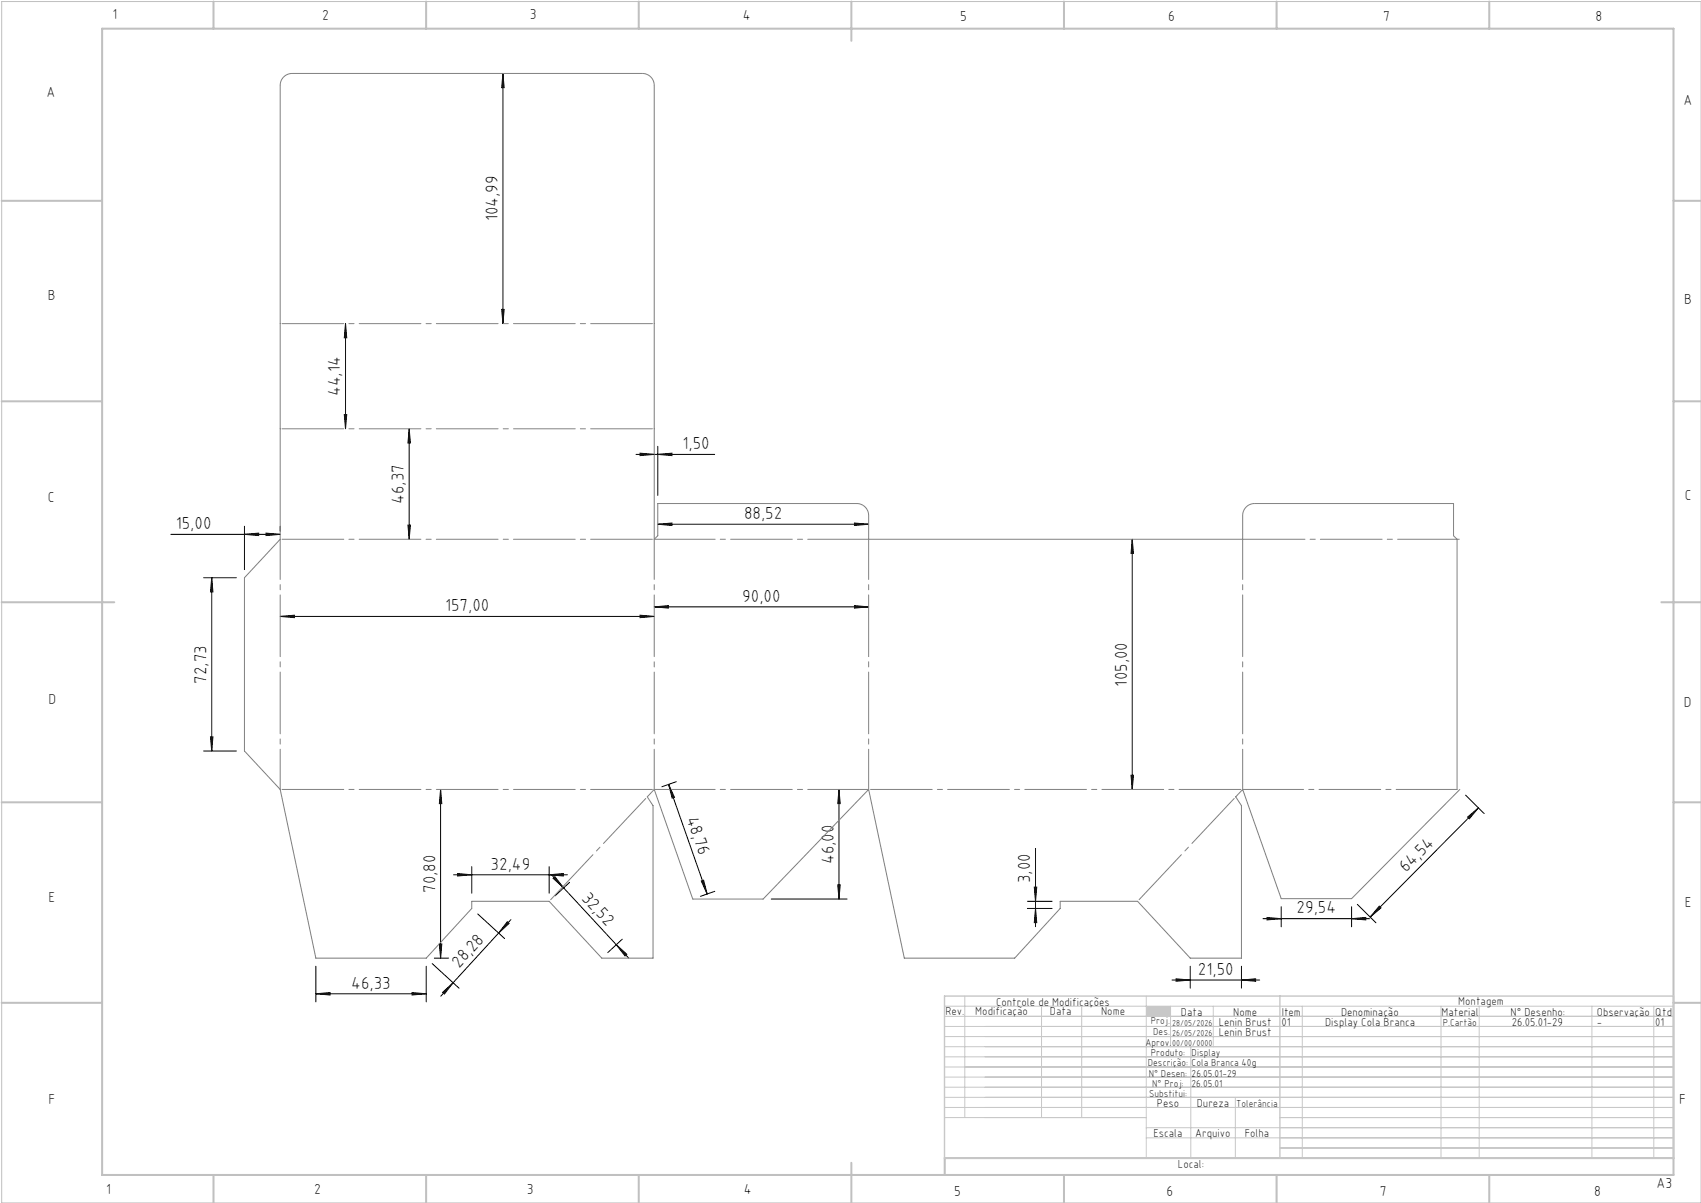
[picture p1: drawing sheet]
<svg xmlns="http://www.w3.org/2000/svg" width="420mm" height="297mm" viewBox="0 0 420 297" stroke-linecap="round" stroke-linejoin="round" font-family="sans-serif">
<path d="M.4 .4h419.6v296.6h-419.6z" fill="none" stroke="#c0c0c0" stroke-width=".25"/>
<g fill="none" stroke="#c0c0c0" stroke-width=".5">
<path d="M25.2 7.1h388v283h-388zM52.7 .4v6.7M105.2 .4v6.7M157.7 .4v6.7M210.2 .4v9.7M262.7 .4v6.7M315.2 .4v6.7M367.7 .4v6.7M.4 49.6h24.8M413.2 49.6h6.8M.4 99.1h24.8M413.2 99.1h6.8"/>
<path d="M.4 148.7h27.8M410.2 148.7h9.8M.4 198.1h24.8M413.2 198.1h6.8M.4 247.6h24.8M413.2 247.6h6.8M52.7 290.1v6.9M105.2 290.1v6.9M157.7 290.1v6.9M210.2 287.1v9.9M262.7 290.1v6.9M315.2 290.1v6.9"/>
<path d="M367.7 290.1v6.9M413.2 285.9h-179.9v4.2"/>
</g>
<g fill="none" stroke="#c3c8d2" stroke-width=".25">
<path d="M233.2 250.9h180M233.2 248.4h180M233.2 253.4h180M233.2 255.9h180M233.2 258.4h180M238.2 245.9v30M257.2 248.4v27.5M267.1 248.4v27.5M283 245.9v40M289 248.4v10M294 258.4v27.5M299.6 248.4v10"/>
<path d="M321.5 248.4v37.5M355.8 248.4v37.5M365.2 248.4v37.5M393.1 248.4v37.5M408.3 248.4v37.5M233.2 260.9h180M233.2 263.4h180M233.2 265.9h180M233.2 268.4h180M233.2 270.9h180M233.2 273.4h180M233.2 275.9h49.8"/>
<path d="M283 278.4h130.2M305 270.9v15M316 275.9h97.2M283 280.9h130.2M316 283.4h97.2"/>
</g>
<path d="M233.2 245.9h180v40h-180zM316 245.9v40" fill="none" stroke="#c3c8d2" stroke-width=".35"/>
<path d="M283 248.4h6v2.5h-6z" fill-rule="evenodd" fill="#c3c8d2"/>
<g fill="none" stroke="#000" stroke-width=".25">
<path d="M124.2 18.1l.3 3.5h-.6zM124.2 18.1v61.8M85.3 79.9l.3 3.5h-.6zM85.3 79.9v26M123.9 76.4h.6l-.3 3.5zM85 102.4h.6l-.3 3.5zM101 105.9l.3 3.5h-.6zM101 105.9v27.2M157 112.2h19.5M158 111.9l3.5 .3-3.5 .3zM162.4 112.2l3.5-.3v.6zM162.4 110.2v12.1"/>
<path d="M42.2 131.9h27M60.4 131.9l3.5-.3v.6zM60.4 129.9v10.7M65.7 131.6l3.5 .3-3.5 .3zM69.2 129.9v1.2M100.7 129.6h.6l-.3 3.5zM162.4 129.4l3.5-.3v.6zM162.4 129.4h52.1M211 129.1l3.5 .3-3.5 .3zM279.6 133.1l.3 3.5h-.6zM279.6 133.1v61.8M50.3 142.6h8.1"/>
<path d="M52.3 142.6l.3 3.5h-.6zM52.3 142.6v42.8M69.2 152.2l3.5-.3v.6zM69.2 152.2h92.3M158 151.9l3.5 .3-3.5 .3zM161.5 149.8l3.5-.3v.6zM161.5 149.8h53M211 149.5l3.5 .3-3.5 .3zM50.3 185.4h8.1M52 181.9h.6l-.3 3.5zM108.8 194.9l.3 3.5h-.6zM108.8 194.9v41.6"/>
<path d="M165.1 193.7l9.5 27M165.1 193.7l1.4 3.2-.5 .2zM167 193l-3.6 1.2M207.2 194.9l.3 3.5h-.6zM207.2 194.9v27.1M279.3 191.4h.6l-.3 3.5zM361.9 196.3l4.6 4.6M365 199.5l-26.7 26.9M112 216h28.1M113 215.7l3.5 .3-3.5 .3zM116.5 214v6.5M135.6 216l3.5-.3v.6z"/>
<path d="M135.6 214v6.5M136.1 215.9l16.1 17.3M136.6 216.8l.4-.4 2.2 2.8zM140.6 217.8l-3.5 3.4M173.2 217.5l.5-.2 .9 3.4zM206.9 218.5h.6l-.3 3.5zM255.4 219h.6l-.3 3.5zM255.7 209.5v19.3M362.4 201.7l2.6-2.2-2.2 2.6zM78 238.5v8.8M105.2 238.5v8.8M106.7 237.9l6.7 6.1"/>
<path d="M107.2 236.5h3.6M108.5 233h.6l-.3 3.5zM118 225.6l6.6 6.1M125.3 227.6l.4 .4-2.6 2.4zM126.2 227l-17.4 18.9M152.2 233.2l2.6 2.4-.5 .4zM152.2 233.2l3 3.3M153.6 231.9l-3.5 3.3M176.5 220l-3.6 1.3M190.4 222h18.8M253.7 224.3h6.1M253.7 222.5h6.1"/>
<path d="M255.7 224.3l.3 3.5h-.6zM293.9 238.5v5.5M306.5 238.5v5.5M311.8 226.8h26.4M312.8 226.5l3.5 .3-3.5 .3zM316.3 223.9v4.9M333.7 226.8l3.5-.3v.6zM333.7 223.9v4.9M335.1 223.3l4.6 4.5M340.6 223.7l.4 .4-2.7 2.3zM78 245.3l3.5-.3v.6zM78 245.3h27.2"/>
<path d="M101.7 245l3.5 .3-3.5 .3zM109.3 245l2.6-2.4-2.2 2.8zM289.4 242h21.6M290.4 241.7l3.5 .3-3.5 .3zM306.5 242l3.5-.3v.6z"/>
</g>
<path d="M359.8 194.9v-61.8l-.9-.8v-8h-49.1a2.94 2.94 0 0 0-3 3v5.8h-92.3v-5.8a2.94 2.94 0 0 0-3-3h-49.1v8l-.9 .8v-112a2.93 2.93 0 0 0-2.9-3h-86.5a2.93 2.93 0 0 0-2.9 3v112l-8.8 9.5v42.8l8.8 9.5 8.8 41.6h27.2l11.3-12.2v-1.8h19.1l13 14h12.6v-37.6l-1.4-2.2 1.7-1.8 9.6 27.1h17.3l26.1-27.1 8.8 41.6h27.2l11.3-12.2v-1.8h19.1l13 14h12.6v-37.6l-1.4-2.2 1.7-1.8 9.5 27h17.4l26.8-27" fill="none" stroke="#808080" stroke-width=".25"/>
<path d="M161.5 133.1v61.8M214.5 133.1v61.8M306.8 133.1v61.8M69.2 194.9v-61.8" fill="none" stroke="#808080" stroke-width=".25" stroke-dasharray="15.2 1.3 1.3 1.3" stroke-dashoffset="5.3"/>
<path d="M69.2 79.9h92.3M161.5 105.9h-92.3M69.2 133.1h92.3M159.8 196.7l-24.2 25.8M161.5 194.9h-92.3M305.1 196.7l-24.2 25.8M306.8 194.9h-92.3" fill="none" stroke="#808080" stroke-width=".25" stroke-dasharray="15.2 1.3 1.3 1.3" stroke-dashoffset="-.5"/>
<path d="M161.5 133.1h53M214.5 194.9h-53M359.8 194.9h-53" fill="none" stroke="#808080" stroke-width=".25" stroke-dasharray="15.2 1.3 1.3 1.3" stroke-dashoffset=".2"/>
<path d="M306.8 133.1h53.7" fill="none" stroke="#808080" stroke-width=".25" stroke-dasharray="15.2 1.3 1.3 1.3" stroke-dashoffset="-.1"/>
<g fill="#000">
<path d="M124.2 18.1l.3 3.5h-.6zM123.9 76.4h.6l-.3 3.5zM85.3 79.9l.3 3.5h-.6zM85 102.4h.6l-.3 3.5zM101 105.9l.3 3.5h-.6zM100.7 129.6h.6l-.3 3.5zM52.3 142.6l.3 3.5h-.6zM52 181.9h.6l-.3 3.5zM279.6 133.1l.3 3.5h-.6zM279.3 191.4h.6l-.3 3.5z"/>
<path d="M60.4 131.9l3.5-.3v.6zM65.7 131.6l3.5 .3-3.5 .3zM113 215.7l3.5 .3-3.5 .3zM135.6 216l3.5-.3v.6z"/>
<path d="M162.4 129.4l3.5-.3v.6zM211 129.1l3.5 .3-3.5 .3z"/>
<path d="M158 151.9l3.5 .3-3.5 .3zM69.2 152.2l3.5-.3v.6zM162.4 112.2l3.5-.3v.6zM158 111.9l3.5 .3-3.5 .3z"/>
<path d="M211 149.5l3.5 .3-3.5 .3zM161.5 149.8l3.5-.3v.6zM101.7 245l3.5 .3-3.5 .3zM78 245.3l3.5-.3v.6z"/>
<path d="M136.6 216.8l.4-.4 2.2 2.8zM152.2 233.2l2.6 2.4-.5 .4z"/>
<path d="M108.5 233h.6l-.3 3.5zM108.8 194.9l.3 3.5h-.6zM255.7 224.3l.3 3.5h-.6zM255.4 219h.6l-.3 3.5z"/>
<path d="M125.3 227.6l.4 .4-2.6 2.4zM109.3 245l2.6-2.4-2.2 2.8z"/>
<path d="M173.2 217.5l.5-.2 .9 3.4zM165.1 193.7l1.4 3.2-.5 .2z"/>
<path d="M206.9 218.5h.6l-.3 3.5zM207.2 194.9l.3 3.5h-.6z"/>
<path d="M312.8 226.5l3.5 .3-3.5 .3zM333.7 226.8l3.5-.3v.6z"/>
<path d="M340.6 223.7l.4 .4-2.7 2.3zM362.4 201.7l2.6-2.2-2.2 2.6z"/>
<path d="M306.5 242l3.5-.3v.6zM290.4 241.7l3.5 .3-3.5 .3z"/>
</g>
<g font-size="4.3">
<text x="122.9" y="54.7" transform="rotate(-90 122.9 54.7)">104,99</text>
<text x="84" y="97.8" transform="rotate(-90 84 97.8)">44,14</text>
<text x="168.5" y="110.9">1,50</text>
<text x="99.7" y="124.4" transform="rotate(-90 99.7 124.4)">46,37</text>
<text x="43.4" y="130.6">15,00</text>
<text x="183.7" y="128.1">88,52</text>
<text x="183.3" y="148.5">90,00</text>
<text x="109.9" y="150.9">157,00</text>
<text x="51" y="168.8" transform="rotate(-90 51 168.8)">72,73</text>
<text x="278.3" y="169.5" transform="rotate(-90 278.3 169.5)">105,00</text>
<text x="169.4" y="202.2" transform="rotate(71 169.4 202.2)">48,76</text>
<text x="121.2" y="214.7">32,49</text>
<text x="205.9" y="213.3" transform="rotate(-90 205.9 213.3)">46,00</text>
<text x="347.2" y="215.6" transform="rotate(-45 347.2 215.6)">64,54</text>
<text x="107.5" y="220.5" transform="rotate(-90 107.5 220.5)">70,80</text>
<text x="143.4" y="221.9" transform="rotate(47 143.4 221.9)">32,52</text>
<text x="254.4" y="218" transform="rotate(-90 254.4 218)">3,00</text>
<text x="320.1" y="225.5">29,54</text>
<text x="113.3" y="239.1" transform="rotate(-48 113.3 239.1)">28,28</text>
<text x="86.7" y="244.1">46,33</text>
<text x="295.8" y="240.7">21,50</text>
</g>
<g font-size="3.6">
<text x="27.8" y="4.8">1</text>
<text x="79.5" y="4.9">2</text>
<text x="130.8" y="4.8">3</text>
<text x="183.4" y="4.9">4</text>
<text x="237.1" y="5.1">5</text>
<text x="288.4" y="5.2">6</text>
<text x="341.5" y="5.1">7</text>
<text x="394" y="5.2">8</text>
<text x="11.5" y="24">A</text>
<text x="415.7" y="25.8">A</text>
<text x="11.8" y="74.1">B</text>
<text x="415.8" y="75.1">B</text>
<text x="11.8" y="124">C</text>
<text x="416" y="123.5">C</text>
<text x="12" y="173.7">D</text>
<text x="415.8" y="174.7">D</text>
<text x="12" y="222.6">E</text>
<text x="416" y="223.9">E</text>
<text x="12" y="272.6">F</text>
<text x="414.6" y="272.6">F</text>
<text x="409" y="293.3">A3</text>
<text x="26.2" y="294.8">1</text>
<text x="77.6" y="294.8">2</text>
<text x="130.1" y="294.8">3</text>
<text x="183.7" y="294.7">4</text>
<text x="235.6" y="295.2">5</text>
<text x="288" y="295.2">6</text>
<text x="340.7" y="295.2">7</text>
<text x="393.6" y="295.2">8</text>
</g>
<g font-size="2.9">
<text x="240.8" y="250.6">Modificação</text>
<text x="259.2" y="250.6">Data</text>
<text x="271.9" y="250.6">Nome</text>
<text x="290.9" y="288.4">Local:</text>
</g>
<g font-size="2.8">
<text x="233.4" y="250.6">Rev.</text>
<text x="246" y="248.4">Controle de Modificações</text>
<text x="291.6" y="250.8">Data</text>
<text x="304.5" y="250.8">Nome</text>
<text x="316.5" y="250.9">Item</text>
<text x="331.1" y="250.9">Denominação</text>
<text x="355.9" y="250.9">Material</text>
<text x="360.1" y="248.2">Montagem</text>
<text x="373" y="250.9">N° Desenho:</text>
<text x="394.3" y="250.9">Observação</text>
<text x="408.7" y="250.9">Qtd</text>
<text x="300.9" y="253.3">Lenin Brust</text>
<text x="300.9" y="255.8">Lenin Brust</text>
<text x="316.4" y="253.3">01</text>
<text x="327.2" y="253.3">Display Cola Branca</text>
<text x="373.3" y="253.3">26.05.01-29</text>
<text x="394.3" y="253.3">-</text>
<text x="408.7" y="253.3">01</text>
<text x="285.6" y="273.3">Peso</text>
<text x="295.5" y="273.3">Dureza</text>
<text x="284.8" y="280.8">Escala</text>
<text x="295.1" y="280.8">Arquivo</text>
<text x="307.3" y="280.8">Folha</text>
</g>
<g font-size="2.5">
<text x="284.1" y="252.9">Proj.</text>
<text x="284.8" y="255.5">Des.</text>
<text x="356.2" y="253.3">P.Cartão</text>
<text x="282.8" y="258.3">Aprov.</text>
<text x="283.4" y="263.3">Descrição:</text>
<text x="284.2" y="260.7">Produto:</text>
<text x="294.2" y="263.3">Cola Branca 40g</text>
<text x="294.2" y="260.7">Display</text>
<text x="283.7" y="265.9">N° Desen:</text>
<text x="284.5" y="268.3">N° Proj:</text>
<text x="294.2" y="268.3">26.05.01</text>
<text x="294.2" y="265.8">26.05.01-29</text>
<text x="283.7" y="270.9">Substitui:</text>
<text x="305.2" y="273.3">Tolerância</text>
</g>
<g font-size="2.1">
<text x="289.4" y="255.8">26/05/2026</text>
<text x="289.4" y="253.3">28/05/2026</text>
<text x="289.4" y="258.3">00/00/0000</text>
</g>
</svg>
